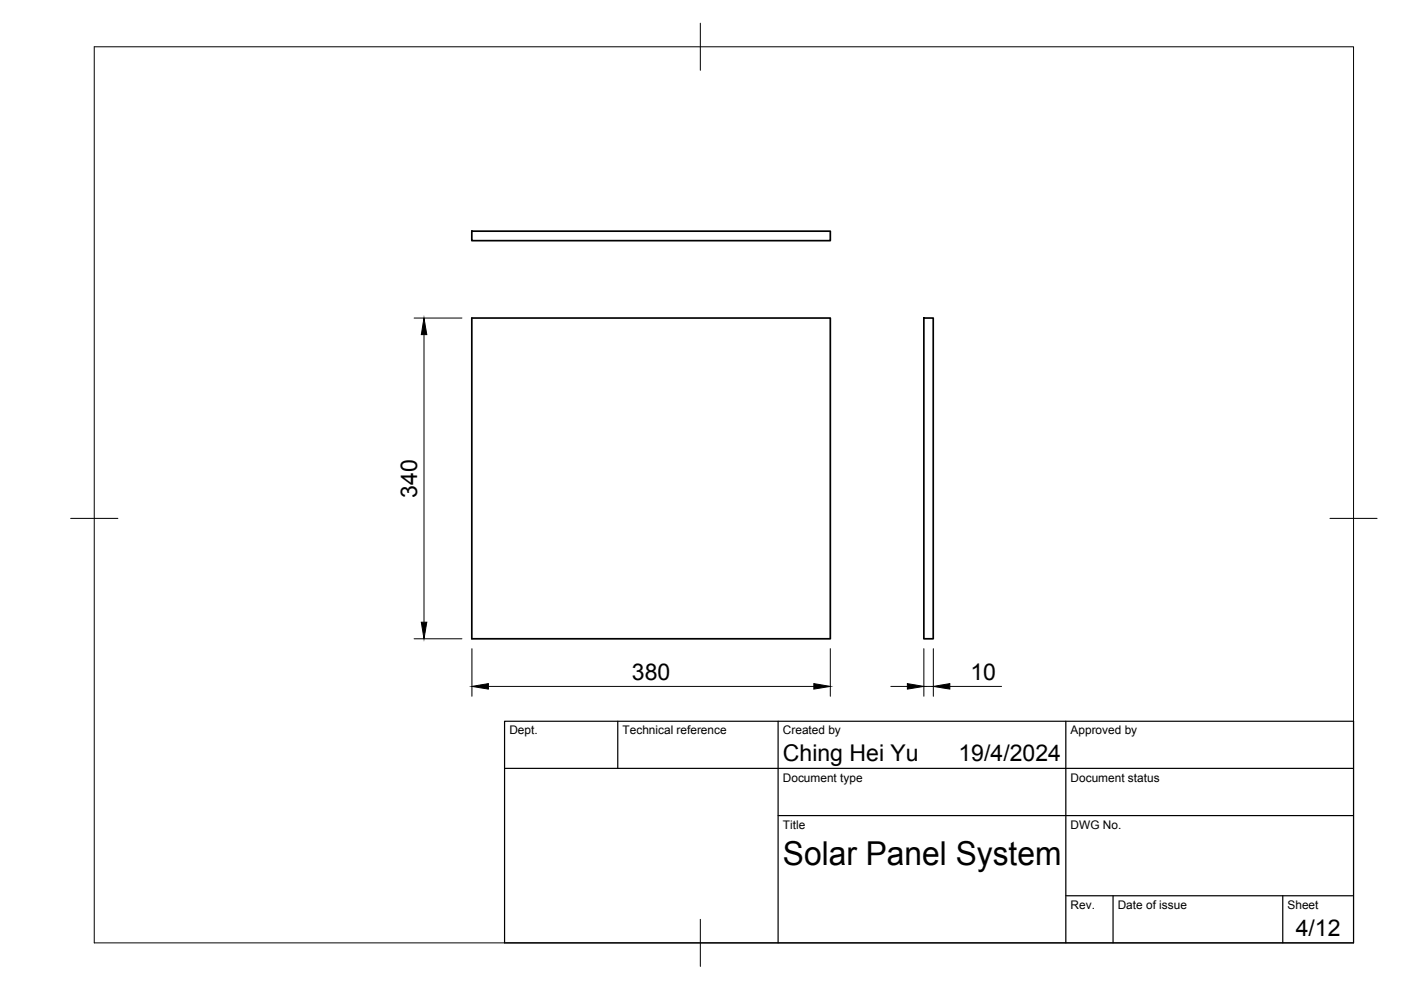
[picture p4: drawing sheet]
<svg xmlns="http://www.w3.org/2000/svg" width="297mm" height="210mm" viewBox="0 0 297 210" stroke-linecap="round" stroke-linejoin="round" font-family="sans-serif">
<!-- layer: Visible -->
<path d="M100 49h76v2h-76zM100 67.4h76v68h-76zM195.9 67.4h2v68h-2z" fill="none" stroke="#000" stroke-width=".36"/>
<!-- layer: BORDER -->
<path d="M20 9.9h267v190h-267zM148.5 4.9v10M15 109.9h10M282 109.9h10M148.5 194.9v10" fill="none" stroke="#000" stroke-width=".21"/>
<!-- layer: TITLEBLOCK -->
<path d="M107 152.9h180v47h-180zM131 152.9v10M165 152.9v47M226 152.9v47M107 162.9h180M165 172.9h122M226 189.9h61M236 189.9v10M272 189.9v10" fill="none" stroke="#000" stroke-width=".25"/>
<!-- layer: FD_Dimensions -->
<path d="M87.8 67.4h10.1M89.9 70.9v61M87.8 135.4h10.1M100.1 137.5v10.1M176 137.5v10.1M195.9 137.5v10.1M197.9 137.5v10.1M103.5 145.5h69.1M188.9 145.5h3.5M195.9 145.5h2M201.4 145.5h10.9" fill="none" stroke="#000" stroke-width=".21"/>
<path d="M89.9 67.4l.6 3.5h-1.2zM89.3 131.9h1.2l-.6 3.5zM100.1 145.5l3.4-.6v1.2zM172.6 144.9l3.4 .6-3.4 .6zM192.4 144.9l3.5 .6-3.5 .6zM197.9 145.5l3.5-.6v1.2z" fill="#000" stroke="#000" stroke-width=".21"/>
<text font-size="7" x="166" y="183.4">Solar Panel System</text>
<g font-size="4.9">
<text x="88.4" y="105.5" transform="rotate(-90 88.4 105.5)">340</text>
<text x="134" y="144.1">380</text>
<text x="205.7" y="144.1">10</text>
<text x="166" y="161.4">Ching Hei Yu</text>
<text x="203.2" y="161.4">19/4/2024</text>
<text x="274.7" y="198.6">4/12</text>
</g>
<g font-size="2.5">
<text x="108" y="155.7">Dept.</text>
<text x="132" y="155.7">Technical reference</text>
<text x="166" y="155.7">Created by</text>
<text x="227" y="155.7">Approved by</text>
<text x="166" y="165.7">Document type</text>
<text x="227" y="165.7">Document status</text>
<text x="166" y="175.7">Title</text>
<text x="227" y="175.7">DWG No.</text>
<text x="227" y="192.7">Rev.</text>
<text x="237" y="192.7">Date of issue</text>
<text x="273" y="192.7">Sheet</text>
</g>
</svg>
